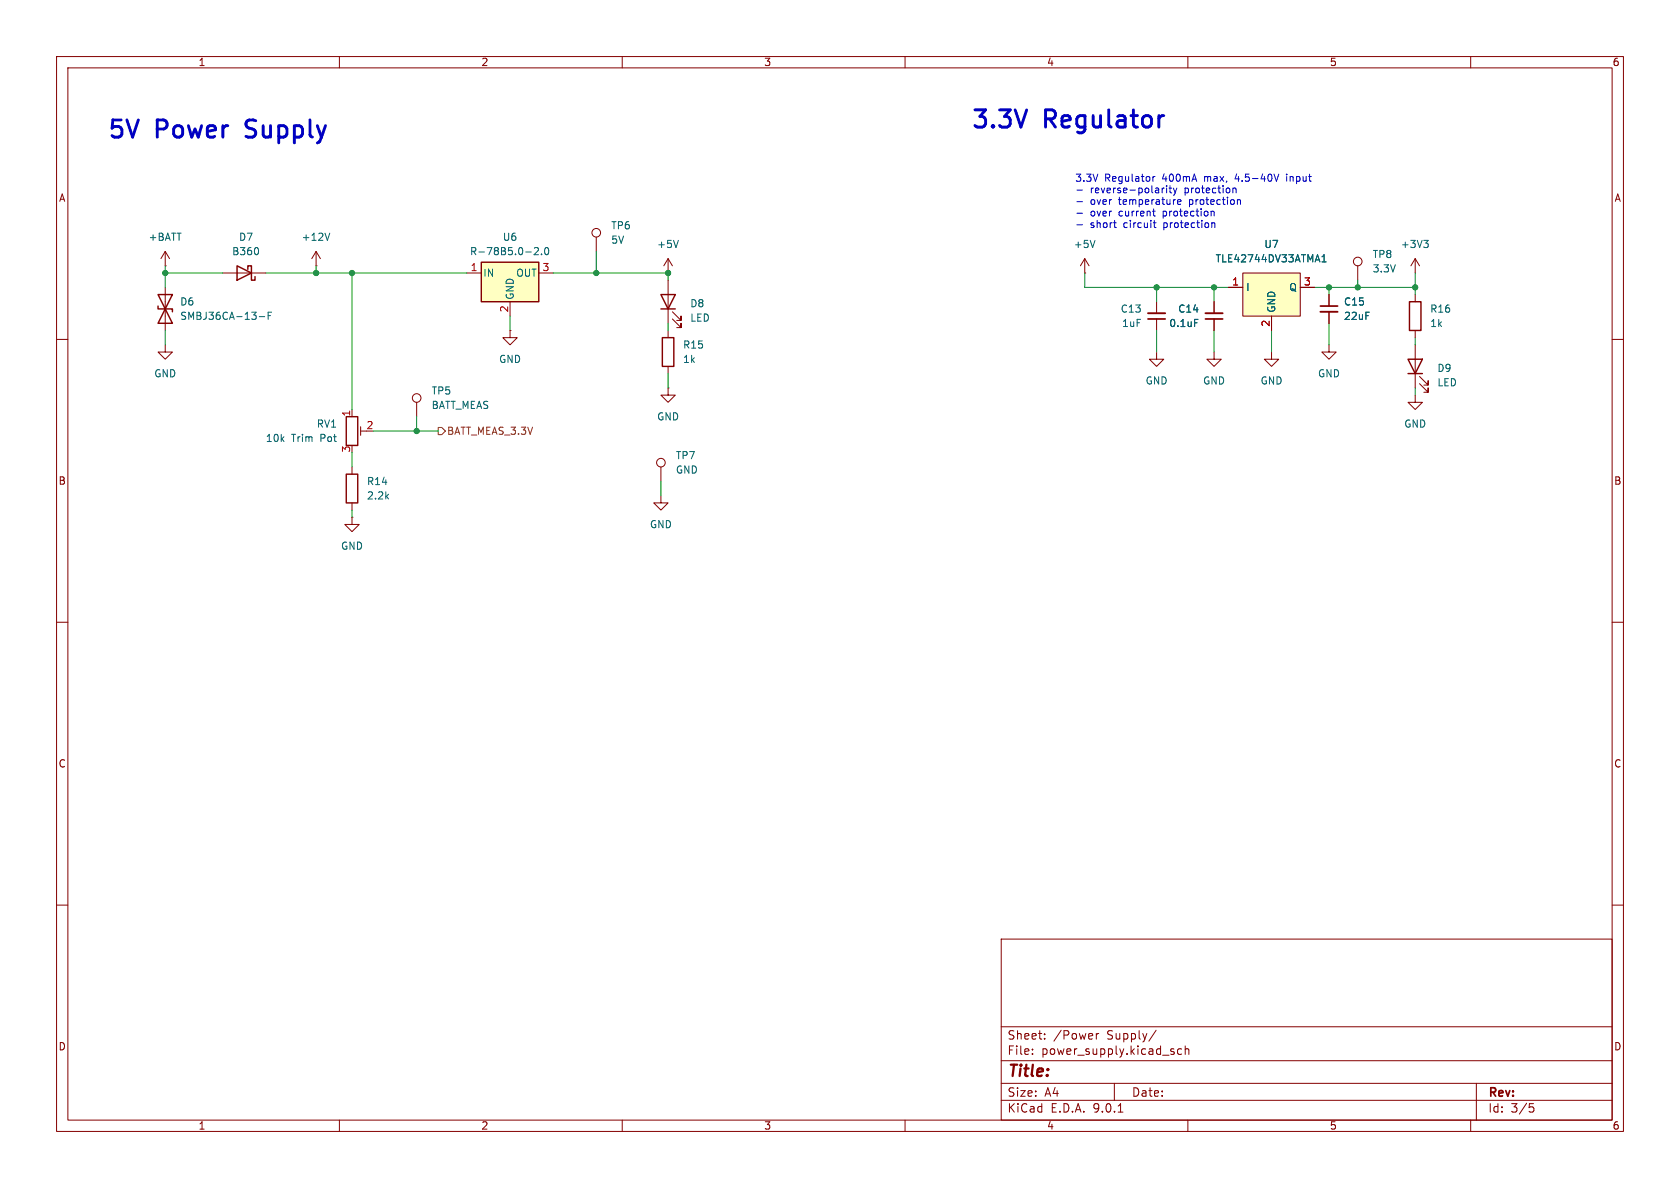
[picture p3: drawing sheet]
<svg xmlns="http://www.w3.org/2000/svg" width="297mm" height="210mm" viewBox="0 0 297 210" stroke-linecap="round" stroke-linejoin="round" font-family="sans-serif">
<g fill="none" stroke="#840000" stroke-width=".18">
<path d="M10 10h277v190h-277zM12 12h273v186h-273zM60 10v2M110 10v2M160 10v2M210 10v2M260 10v2M10 60h2M285 60h2M10 110h2M285 110h2M10 160h2"/>
<path d="M177 166h108v32h-108zM285 160h2M60 198v2M110 198v2M160 198v2M177 194.5h108M177 191.5h108M177 187.5h108M177 181.5h108M182.5 186.3v.1M182.5 185.5v.1M184.7 183.6v.1"/>
<path d="M184.7 182.8v.1M193.8 182.7v1M194.2 182.7l-.2 .1-.2 .2M197 191.5v3M197.7 196.6h.8M204.4 182.1l-1.3 2M207.4 185.9l.2 .2-.2 .3M207.4 185.4l.1 .1M208.9 185.5l-.4-.1-.3 .3v.4l.1 .2h.6M209.5 185.5l.2-.1 .4 .1 .1 .9M209.5 184.9v1.5M210 198v2"/>
<path d="M260 198v2M261 191.5v6.5M270.4 195.1h.7M270.5 195.7h.4l.3 .3-.2 .5-.5 .1"/>
</g>
<path d="M219.7 48.3h10.2v7.6h-10.2z" fill="#ffffc2"/>
<g fill="none" stroke="#840000" stroke-width=".18">
<path d="M29.2 47h.1M29.2 44.5l-.8 1.2M29.2 44.5l.8 1.2M29.2 44.5v2.5M29.2 50.8v7.6M39.4 48.3h7.6M55.9 47h.1M55.9 44.5l-.8 1.2M55.9 44.5l.7 1.2M55.9 44.5v2.5M90.2 58.4v1.3h1.2l-1.2 1.3-1.3-1.3h1.3M90.2 58.4h.1"/>
<path d="M105.4 41.9v2.6M118.1 48.3h.1M118.1 45.7v2.6M118.1 49.5v7.7M118.1 58.4v1.3M118.1 45.7l-.8 1.3M118.1 45.7l.8 1.3M118.9 56.4l1.5 1.5v-.7v.7h-.8M118.9 55.1l1.5 1.5v-.7v.7h-.8M217.2 50.8h2.5M219.7 48.3h10.2v7.6h-10.2zM224.8 55.9v2.5"/>
<path d="M229.9 50.8h2.5M240 47v2.5M250.2 45.7v2.6M250.2 52.1v1.2M250.2 58.4v1.3M250.2 45.7l-.8 1.3M250.2 45.7l.8 1.3M29.2 61v1.2h1.3l-1.3 1.3-1.3-1.3h1.3M73.7 71.1v2.6M118.1 64.8v1.2M250.2 69.9v1.2h1.3l-1.3 1.3-1.3-1.3h1.3M250.2 61v7.6"/>
<path d="M251 67.8l1.5 1.5v-.7v.7h-.8M251 66.5l1.5 1.6v-.8v.8h-.8M62.2 91.4v1.3h1.3l-1.3 1.3-1.2-1.3h1.2M62.2 91.4h.1M62.2 82.6v1.2M62.2 88.9v1.3"/>
<circle cx="105.4" cy="41.1" r=".76"/>
<circle cx="240" cy="46.2" r=".76"/>
<circle cx="73.7" cy="70.4" r=".76"/>
</g>
<path d="M45.6 43.9l.1 .3-.1 .7M45.8 56h1M47.4 55.8h.4M48 55.2h-.6v1.3M58.3 41.2l-.4 1.3M119.9 42.5l-.4 1.3M233.7 46.3h.7M233.7 45.4l.4-.4v1.3M251.7 42.5h.8l-.4 .5M252.2 43l.3 .2v.3l-.3 .3" fill="none" stroke="#006464" stroke-width=".18"/>
<path d="M27.9 52.1l2.6 5.1h-2.6l2.6-5.1zM27.9 54.1v.5h2.6v.5M41.9 47l2.5 1.3-2.5 1.2zM43.8 47.6v-.6h.6v2.5h.7v-.6M116.8 52.1h2.6l-1.3 2.5zM116.8 54.6h2.6M117.1 59.7h2v5.1h-2zM249.2 53.3h2v5.1h-2zM248.9 63.5h2.6l-1.3 2.5zM248.9 66h2.6M61.2 83.8h2v5.1h-2z" fill="none" stroke="#840000" stroke-width=".25"/>
<path d="M85.1 46.4h10.1v6.9h-10.1z" fill="#ffffc2"/>
<path d="M85.1 46.4h10.1v6.9h-10.1zM61.2 73.7h2v5h-2z" fill="none" stroke="#840000" stroke-width=".25"/>
<g fill="none" stroke="#840000" stroke-width=".18">
<path d="M82.5 48.3h2.6M90.2 53.3v2.6M95.2 48.3h2.6M191.8 48.3h.1M191.8 45.7l-.8 1.3M191.8 45.7l.7 1.3M191.8 45.7v2.6M204.5 53.3v2.1M204.5 56.4v2M214.6 53.3v2.1M214.6 56.4v2M217.2 50.8h2.5"/>
<path d="M224.8 55.9v2.5M229.9 50.8h2.5M234.9 52.1v2M234.9 55.1v2.1M62.2 72.4v1.3M63.8 75.4v1.6M63.8 76.2h1M118.1 68.6v1.3h1.3l-1.3 1.2-1.3-1.2h1.3M118.1 68.6h.1M204.5 62.2v1.3h1.2l-1.2 1.3-1.3-1.3h1.3M214.6 62.2v1.3h1.3l-1.3 1.3-1.2-1.3h1.2M224.8 62.2v1.3h1.3l-1.3 1.3-1.3-1.3h1.3"/>
<path d="M234.9 61v1.2h1.3l-1.3 1.3-1.2-1.3h1.2M116.8 87.6v1.3h1.3l-1.3 1.3-1.2-1.3h1.2M116.8 82.6v2.5"/>
<circle cx="116.8" cy="81.8" r=".76"/>
</g>
<path d="M94.5 43.9l.4-.1 .3 .3-.8 .9h.8M95.7 44.9v.1M96.5 43.8h.1a.68 .68 0 0 1 .4 .6 .68 .68 0 0 1-.4 .6 .84 .84 0 0 1-.1-1.2zM193.6 42.5l-.4 1.3M211.2 56.5h.6M233.7 46.3h.7M233.7 45.4l.4-.4v1.3" fill="none" stroke="#006464" stroke-width=".18"/>
<path d="M202.9 56.4h3.1M213.1 56.4h3.1M233.4 54.1h3.1" fill="none" stroke="#840000" stroke-width=".3"/>
<path d="M202.9 55.4h3.1M213.1 55.4h3.1M233.4 55.1h3.1" fill="none" stroke="#840000" stroke-width=".33"/>
<path d="M77.5 75.6h.6l.6 .6-.6 .6h-.6z" fill="none" stroke="#725600" stroke-width=".18"/>
<g fill="none" stroke="#009600" stroke-width=".18">
<path d="M29.2 48.3h10.2M29.2 47v3.8M29.2 58.4v2.6M47 48.3h35.5M55.9 47v1.3M62.2 48.3v24.1M90.2 55.9v2.5M97.8 48.3h20.3v1.2M105.4 44.5v3.8M118.1 57.2v1.2M191.8 48.3v2.5h25.4M204.5 50.8v2.5"/>
<path d="M204.5 58.4v3.8M214.6 50.8v2.5M214.6 58.4v3.8M224.8 58.4v3.8M232.4 50.8h17.8M234.9 50.8v1.3M234.9 57.2v3.8M240 49.5v1.3M250.2 48.3v3.8M250.2 59.7v1.3M66 76.2h11.5M73.7 73.7v2.5"/>
<path d="M118.1 66v2.6M250.2 68.6v1.3M62.2 80v2.6M62.2 90.2v1.2M116.8 85.1v2.5"/>
</g>
<g fill="none" stroke="#0000c2" stroke-width=".18">
<path d="M190.4 33.6h1M190.4 35.7h1M190.4 37.7h1M190.4 39.7h1M196.9 39.4h.4M203.8 37.3h.4M203.8 31.2v.8M203.9 39.4h.5M203.9 38l.3 .2M204.1 39v1l.3 .2M204.2 31.2l-.4 .2M205.8 33.2l-.3 .2"/>
<path d="M206.2 32.8v.1M206.2 33.2v.9M206.7 33.2h.4M206.8 32.8v1.1l.3 .2M207.4 33.2l.4 .9M207.8 34.1l-.4 .4M208.1 33.2l-.3 .9M208.2 35.7l.6-.1-.1-.2-.3-.1-.2 .2v.6h.5M214.1 37.5l.2-.2 .3 .1v.8M214.2 39.5l.2-.1h.3l.1 .8M218 33.4l.2-.2 .3 .1v.8M218 33.2v.9"/>
<path d="M218.8 35.4l.1-.1 .3 .1 .1 .7M225.2 30.8l.5 1.2 .4-1.2M227.5 30.8v.1M227.5 31.2v.8M197.2 40.2h.1"/>
</g>
<g fill="#009600" stroke="#009600" stroke-width=".18">
<circle cx="118.1" cy="48.3" r=".46"/>
<circle cx="105.4" cy="48.3" r=".46"/>
<circle cx="204.5" cy="50.8" r=".46"/>
<circle cx="214.6" cy="50.8" r=".46"/>
<circle cx="240" cy="50.8" r=".46"/>
<circle cx="234.9" cy="50.8" r=".46"/>
<circle cx="250.2" cy="50.8" r=".46"/>
<circle cx="29.2" cy="48.3" r=".46"/>
<circle cx="55.9" cy="48.3" r=".46"/>
<circle cx="62.2" cy="48.3" r=".46"/>
<circle cx="73.7" cy="76.2" r=".46"/>
</g>
<g font-size="4.2" fill="#0000c2">
<text x="171.5" y="23.4">3.3V</text>
<text x="184.6" y="23.4">Regulator</text>
<text x="18.8" y="25.2">5V</text>
<text x="27.5" y="25.2">Power</text>
<text x="44.3" y="25.2">Supply</text>
</g>
<text font-size="2.8" fill="#840000" x="178" y="190.9">Title:</text>
<g font-size="2.1" fill="#840000">
<text x="178" y="184">Sheet:</text>
<text x="186.2" y="184">/Power</text>
<text x="195.7" y="184">Supply/</text>
<text x="178" y="186.7">File:</text>
<text x="184.1" y="186.7">power_supply.kicad_sch</text>
<text x="178" y="196.9">KiCad</text>
<text x="178" y="194.1">Size:</text>
<text x="184.7" y="194.1">A4</text>
<text x="185.7" y="196.9">E.D.A.</text>
<text x="193.3" y="196.9">9.0.1</text>
<text x="200" y="194.1">Date:</text>
<text x="263" y="194.3">Rev:</text>
<text x="263" y="196.9">Id:</text>
<text x="267.1" y="196.9">3/5</text>
</g>
<g font-size="1.8" fill="#840000">
<text x="35" y="11.9">1</text>
<text x="85" y="11.9">2</text>
<text x="135" y="11.9">3</text>
<text x="185" y="11.9">4</text>
<text x="235" y="11.9">5</text>
<text x="285" y="11.9">6</text>
<text x="10.3" y="35.9">A</text>
<text x="285.3" y="35.9">A</text>
<text x="10.3" y="85.9">B</text>
<text x="285.3" y="85.9">B</text>
<text x="10.3" y="135.9">C</text>
<text x="285.3" y="135.9">C</text>
<text x="10.3" y="185.9">D</text>
<text x="285.3" y="185.9">D</text>
<text x="35" y="199.9">1</text>
<text x="85" y="199.9">2</text>
<text x="135" y="199.9">3</text>
<text x="185" y="199.9">4</text>
<text x="235" y="199.9">5</text>
<text x="285" y="199.9">6</text>
</g>
<g font-size="1.8" fill="#0000c2">
<text x="190" y="32.2">3.3V</text>
<text x="192.7" y="34.3">reverse-polarity</text>
<text x="195.3" y="32.2">Regulator</text>
<text x="205.6" y="32.2">400mA</text>
<text x="209.5" y="34.3">protection</text>
<text x="213.2" y="32.2">max,</text>
<text x="218.8" y="32.2">4.5-40V</text>
<text x="228.1" y="32.2">input</text>
<text x="192.7" y="36.3">over</text>
<text x="192.7" y="38.3">over</text>
<text x="192.7" y="40.4">short</text>
<text x="197.9" y="36.3">temperature</text>
<text x="197.9" y="38.3">current</text>
<text x="198.7" y="40.4">circuit</text>
<text x="205.8" y="38.3">protection</text>
<text x="206" y="40.4">protection</text>
<text x="210.5" y="36.3">protection</text>
</g>
<g font-size="1.8" fill="#006464">
<text x="108" y="40.7">TP6</text>
<text x="26.2" y="42.8">+BATT</text>
<text x="40.9" y="45.3">B360</text>
<text x="42.2" y="42.8">D7</text>
<text x="53.2" y="42.8">+12V</text>
<text x="83" y="45.3">R-78B5.0-2.0</text>
<text x="88.8" y="42.8">U6</text>
<text x="108" y="43.3">5V</text>
<text x="116.1" y="44">+5V</text>
<text x="189.7" y="44">+5V</text>
<text x="214.8" y="46.6">TLE42744DV33ATMA1</text>
<text x="223.4" y="44">U7</text>
<text x="242.6" y="45.8">TP8</text>
<text x="247.5" y="44">+3V3</text>
<text x="85.3" y="49.1">IN</text>
<text x="91" y="53.1" transform="rotate(-90 91 53.1)">GND</text>
<text x="91.2" y="49.1">OUT</text>
<text x="220.2" y="51.7">I</text>
<text x="227.8" y="51.7">Q</text>
<text x="242.6" y="48.4">3.3V</text>
<text x="31.8" y="54.2">D6</text>
<text x="31.8" y="56.7">SMBJ36CA-13-F</text>
<text x="121.9" y="54.5">D8</text>
<text x="121.9" y="57.1">LED</text>
<text x="198" y="55.5">C13</text>
<text x="198.3" y="58">1uF</text>
<text x="206.6" y="58">0.1uF</text>
<text x="208.2" y="55.5">C14</text>
<text x="225.7" y="55.4" transform="rotate(-90 225.7 55.4)">GND</text>
<text x="237.5" y="54.2">C15</text>
<text x="237.5" y="56.7">22uF</text>
<text x="252.7" y="55.5">R16</text>
<text x="252.7" y="58">1k</text>
<text x="88.1" y="64.4">GND</text>
<text x="120.7" y="61.8">R15</text>
<text x="120.7" y="64.4">1k</text>
<text x="254" y="66">D9</text>
<text x="27.2" y="66.9">GND</text>
<text x="76.2" y="70">TP5</text>
<text x="202.4" y="68.2">GND</text>
<text x="212.6" y="68.2">GND</text>
<text x="222.8" y="68.2">GND</text>
<text x="232.9" y="66.9">GND</text>
<text x="254" y="68.5">LED</text>
<text x="55.9" y="75.8">RV1</text>
<text x="76.2" y="72.5">BATT_MEAS</text>
<text x="116.1" y="74.5">GND</text>
<text x="248.2" y="75.8">GND</text>
<text x="46.9" y="78.3">10k</text>
<text x="51.5" y="78.3">Trim</text>
<text x="56.7" y="78.3">Pot</text>
<text x="119.4" y="81.4">TP7</text>
<text x="119.4" y="83.9">GND</text>
<text x="64.8" y="88.5">2.2k</text>
<text x="64.8" y="86">R14</text>
<text x="114.8" y="93.6">GND</text>
<text x="60.2" y="97.4">GND</text>
</g>
<g font-size="1.8" fill="#a90000">
<text x="83.1" y="48">1</text>
<text x="95.8" y="48">3</text>
<text x="217.7" y="50.5">1</text>
<text x="230.4" y="50.5">3</text>
<text x="89.9" y="55.3" transform="rotate(-90 89.9 55.3)">2</text>
<text x="224.5" y="57.9" transform="rotate(-90 224.5 57.9)">2</text>
<text x="62" y="73.7" transform="rotate(-90 62 73.7)">1</text>
<text x="64.7" y="75.9">2</text>
<text x="62" y="80.1" transform="rotate(-90 62 80.1)">3</text>
</g>
<text font-size="1.8" fill="#725600" x="78.9" y="77.1">BATT_MEAS_3.3V</text>
</svg>
